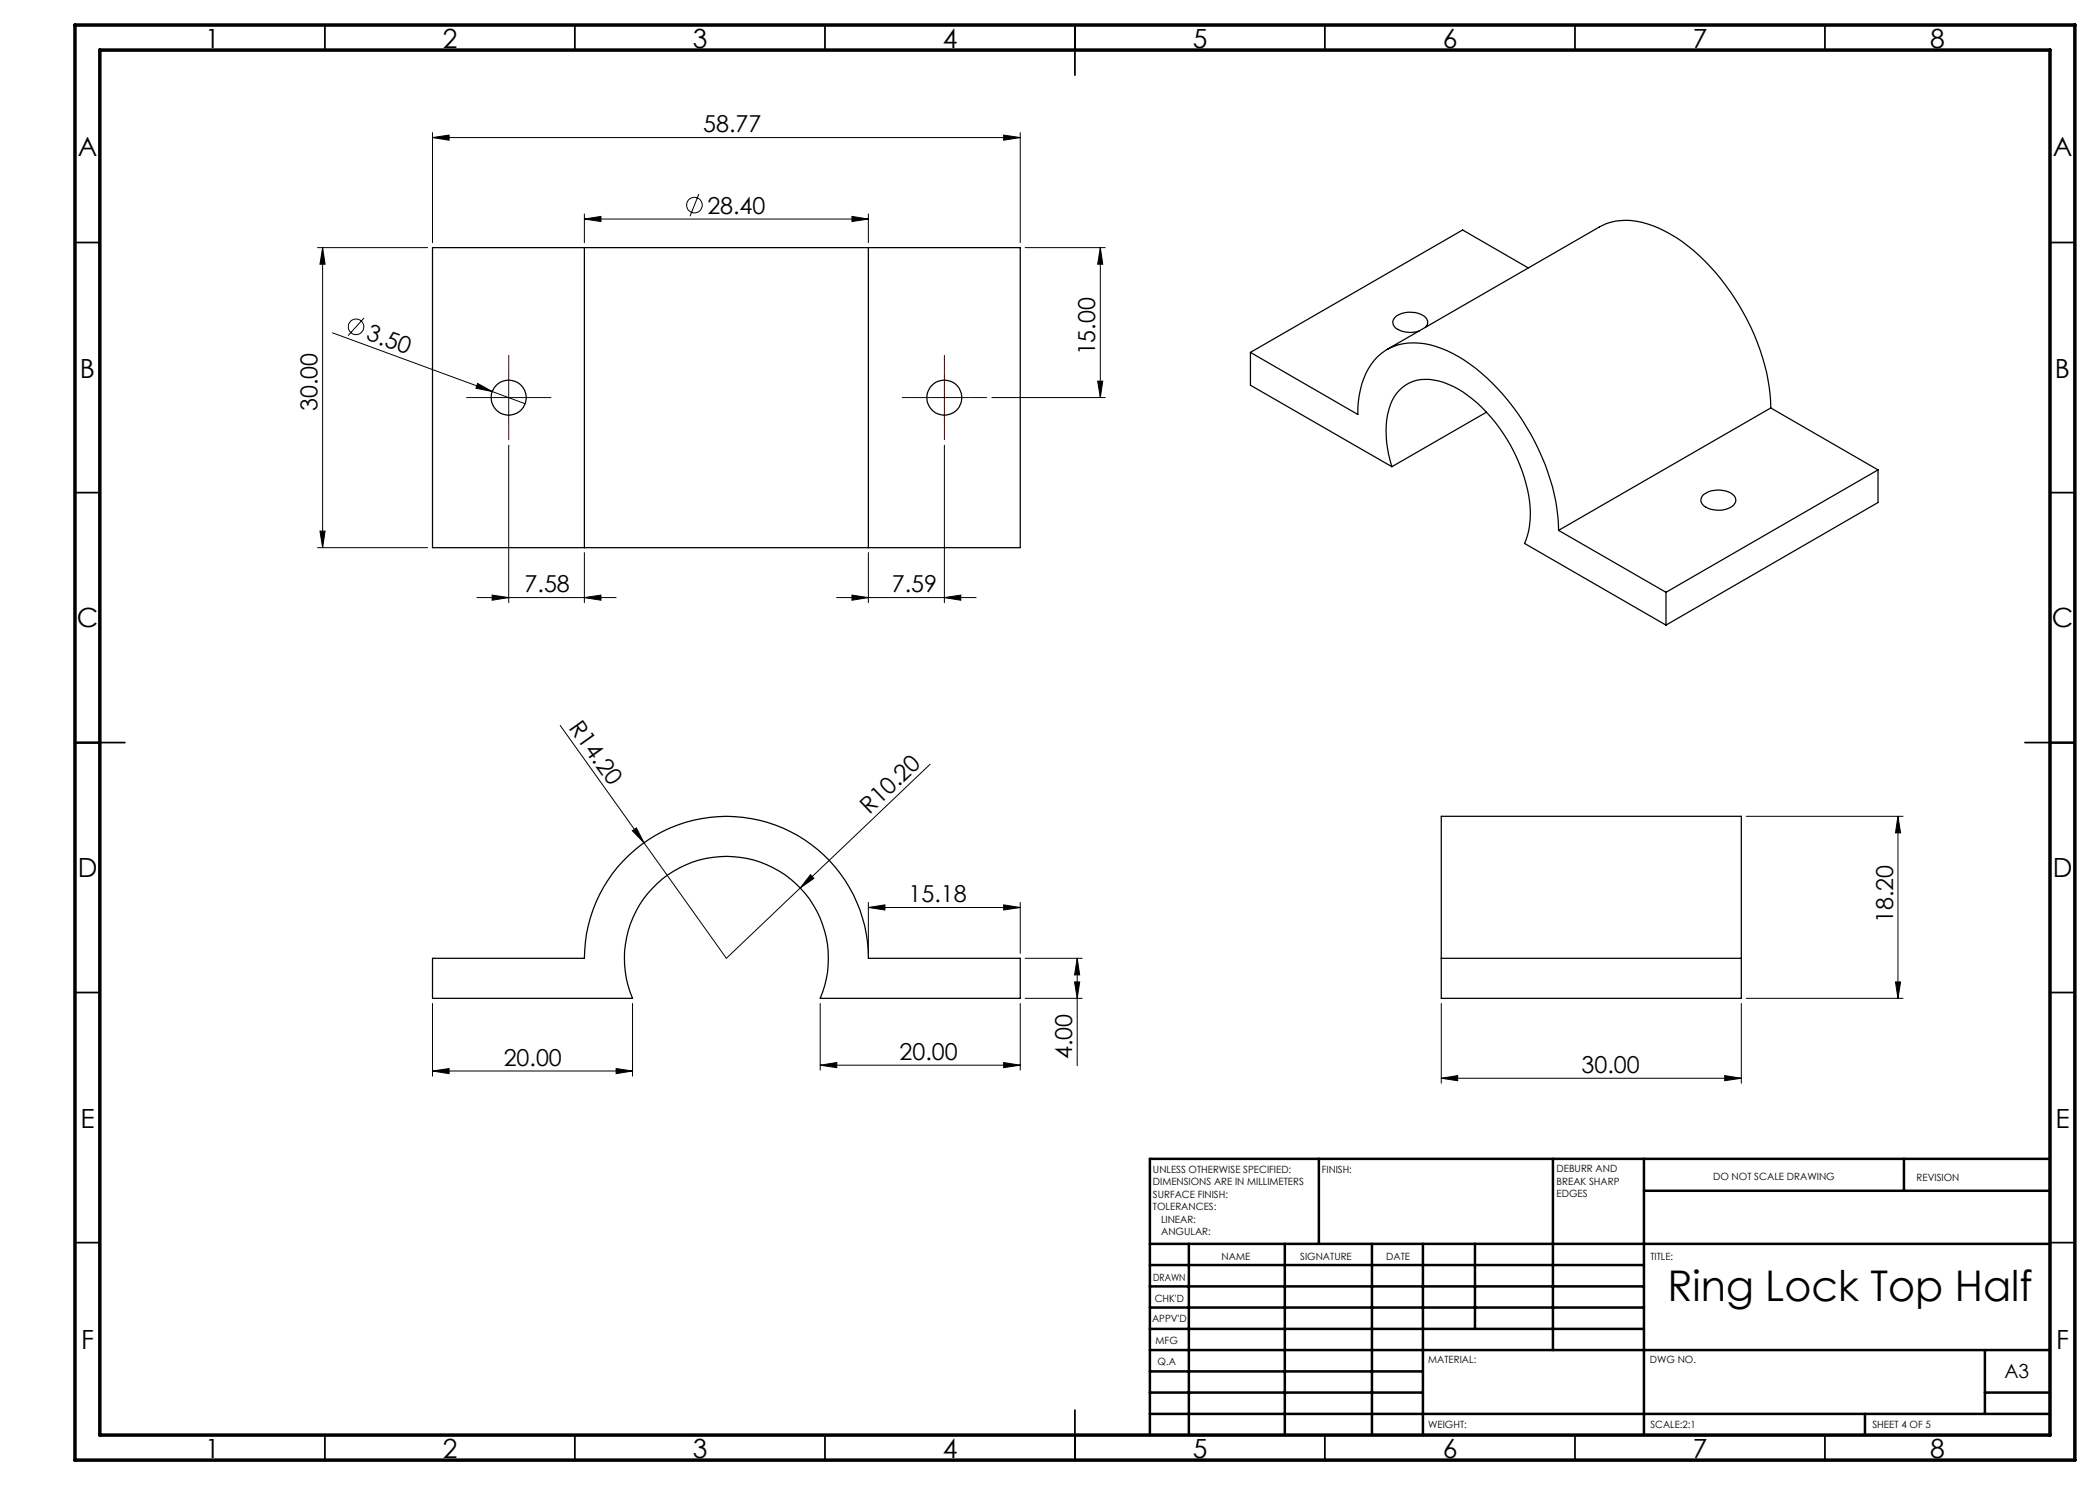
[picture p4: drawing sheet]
<svg xmlns="http://www.w3.org/2000/svg" width="420mm" height="297mm" viewBox="0 0 420 297" stroke-linecap="round" stroke-linejoin="round" font-family="sans-serif">
<g fill="none" stroke="#000" stroke-width=".25">
<path d="M116.9 49.5h56.8M116.9 49.5h-30.4v60h30.4M116.9 49.5v60M173.7 49.5h30.3v60h-30.3M173.7 49.5v60M305.6 53.6l-13.1-7.6-42.4 24.5M250.1 70.5l21.5 12.4a15.8 15.8 0 0 1 3.9-11.6 11.3 11.3 0 0 1 11.5-2.1 31.9 31.9 0 0 1 14.7 11 45.2 45.2 0 0 1 10 24.5v1.4M250.1 70.5v6.5l28.3 16.3M277.4 69.9l42.5-24.5a12.3 12.3 0 0 1 10.7-.2 34.9 34.9 0 0 1 15.4 13.1 43 43 0 0 1 8.2 23.3M285.1 65.5a1.43 1.43 0 0 0-.6-2.5 5.2 5.2 0 0 0-5.5 .4 1.47 1.47 0 0 0 .6 2.5 5.7 5.7 0 0 0 4.2 .3M278.4 93.3a18.8 18.8 0 0 1 0-13.2 7.6 7.6 0 0 1 9.4-3.9 23.6 23.6 0 0 1 12.1 9.5 31.3 31.3 0 0 1 6.2 17l-.1 1.2a13 13 0 0 1-1.1 4.8l28.3 16.3M297.3 82.4l-18.9 10.9"/>
<path d="M340.6 99a5 5 0 0 1 6.2 .1 1.53 1.53 0 0 1-.9 2.5 5.2 5.2 0 0 1-5.4-.7 1.37 1.37 0 0 1 .1-1.9zM354.2 81.6l-42.5 24.5M354.2 81.6l21.4 12.4M375.6 94l-42.4 24.5M375.6 94v6.5l-42.4 24.5M116.9 109.5h56.8M311.7 106.1l21.5 12.4M333.2 118.5v6.5M86.5 191.7h30.4a28.4 28.4 0 0 1 28.4-28.4 28.4 28.4 0 0 1 28.4 28.4h30.3v8h-40a20.4 20.4 0 0 0-18.7-28.4 20.4 20.4 0 0 0-18.8 28.4h-40zM288.3 191.7v-28.4h60v28.4M288.3 191.7h60M288.3 191.7v8h60v-8"/>
<circle cx="101.7" cy="79.5" r="3.5"/>
<circle cx="188.9" cy="79.5" r="3.5"/>
</g>
<g fill="none" stroke="#000" stroke-width=".2">
<path d="M86.5 27.5l3.3-.5v1zM86.5 26.5v22M86.5 27.5h117.5M139.8 38.8l-1.8 4.4M200.7 27l3.3 .5-3.3 .5zM204 26.5v22M63.5 49.5h22M64.5 49.5l.5 3.3h-1zM64.5 49.5v60M116.9 43.8l3.3-.5v1zM116.9 42.8v5.7M116.9 43.8h56.8"/>
<path d="M170.4 43.3l3.3 .5-3.3 .5zM173.7 42.8v5.7M205 49.5h16.1M220.1 49.5v30M220.1 49.5l.5 3.3h-1.1zM66.5 66.6l32 11.7M72.8 63.6l-3.2 3.5M95.5 76.7l3 1.6-3.3-.7zM98.5 78.3l6.5 2.4M198.4 79.5h22.7M219.5 76.2h1.1l-.5 3.3zM101.7 89v31.5"/>
<path d="M188.9 89v31.5M63.5 109.5h22M64 106.2h1l-.5 3.3zM95.4 119.5h27.8M98.4 119l3.3 .5-3.3 .5zM116.9 119.5l3.3-.5v1zM116.9 110.5v10M167.3 119.5h27.9M170.4 119l3.3 .5-3.3 .5zM173.7 110.5v10M188.9 119.5l3.3-.5v1zM112 145.1l33.3 46.6 14.8-14.1"/>
<path d="M186 152.9l-25.9 24.7M126.5 166.2l.8-.6 1.5 3zM162.1 174.9l.7 .8-2.7 1.9zM349.2 163.3h31.4M379.6 163.3l.5 3.3h-1zM379.6 163.3v36.4M173.7 181.5l3.3-.5v1zM173.7 180.5v10.2M173.7 181.5h30.3M200.7 181l3.3 .5-3.3 .5zM204 180.5v10.2M205 199.7h11.4"/>
<path d="M205 191.7h11.4M214.9 196.4h1l-.5 3.3zM215.4 191.7l.5 3.3h-1zM215.4 191.7v21.4M349.2 199.7h31.4M379.1 196.4h1l-.5 3.3zM86.5 214.2l3.3-.5v1zM86.5 200.7v14.5M86.5 214.2h40M123.2 213.7l3.3 .5-3.3 .5zM126.5 200.7v14.5M164 213l3.4-.5v1z"/>
<path d="M164 200.7v13.3M164 213h40M200.7 212.5l3.3 .5-3.3 .5zM204 200.7v13.3M288.3 215.6l3.2-.5v1zM288.3 200.7v15.9M288.3 215.6h60M344.9 215.1l3.4 .5-3.4 .5zM348.3 200.7v15.9"/>
<circle cx="138.9" cy="41" r="1.55"/>
<circle cx="71.2" cy="65.4" r="1.56"/>
</g>
<path d="M96.7 79.5h-3.5M101.7 74.5v-3.5M106.7 79.5h3.5M183.9 79.5h-3.5M188.9 74.5v-3.5M193.9 79.5h3.5M101.7 84.5v3.5M188.9 84.5v3.5" fill="none" stroke="#300000" stroke-width=".2" stroke-dasharray="15.2 1.3 1.3 1.3" stroke-linecap="butt"/>
<path d="M96.7 79.5h10M101.7 74.5v10M183.9 79.5h10M188.9 74.5v10" fill="none" stroke="#300000" stroke-width=".2"/>
<g fill="none" stroke="#000" stroke-width=".35">
<path d="M65 5v5M115 5v5M165 5v5M215 5v10M265 5v5M315 5v5M365 5v5M15 48.5h5M410 48.5h5M15 98.5h5M410 98.5h5M15 148.5h10"/>
<path d="M405 148.5h10M15 198.5h5M410 198.5h5M15 248.5h5M410 248.5h5M65 287v5M115 287v5M165 287v5M215 282v10M265 287v5M315 287v5M365 287v5"/>
</g>
<g fill="none" stroke="#000" stroke-width=".5">
<path d="M263.8 231.8v17M310.6 231.8v38.2M328.8 231.8v55.2M328.8 238.2h81.2M380.8 231.8v6.4M410 231.8h-180v55.2M230 248.8h180M230 257.3h98.8M230 253h98.8M237.8 248.8v38.2M257 248.8v38.2M274.4 248.8v38.2"/>
<path d="M284.6 248.8v38.2M295 248.8v17M230 265.8h98.8M230 261.5h98.8M230 278.5h54.6M230 274.3h54.6M230 270h180M397 278.5h13M397 270v12.8M230 282.8h180M373 282.8v4.2"/>
</g>
<path d="M15 5h400v287h-400zM20 10h390v277h-390z" fill="none" stroke="#000" stroke-width=".7"/>
<g fill="#000">
<path d="M95.5 76.7l3 1.6-3.3-.7zM126.5 166.2l.8-.6 1.5 3zM162.1 174.9l.7 .8-2.7 1.9z"/>
<path d="M173.7 181.5l3.3-.5v1zM200.7 181l3.3 .5-3.3 .5zM288.3 215.6l3.2-.5v1zM344.9 215.1l3.4 .5-3.4 .5zM86.5 27.5l3.3-.5v1zM200.7 27l3.3 .5-3.3 .5zM116.9 43.8l3.3-.5v1zM170.4 43.3l3.3 .5-3.3 .5zM170.4 119l3.3 .5-3.3 .5zM188.9 119.5l3.3-.5v1zM98.4 119l3.3 .5-3.3 .5zM116.9 119.5l3.3-.5v1z"/>
<path d="M215.4 191.7l.5 3.3h-1zM214.9 196.4h1l-.5 3.3zM220.1 49.5l.5 3.3h-1.1zM219.5 76.2h1.1l-.5 3.3z"/>
<path d="M379.1 196.4h1l-.5 3.3zM379.6 163.3l.5 3.3h-1zM64 106.2h1l-.5 3.3zM64.5 49.5l.5 3.3h-1z"/>
<path d="M86.5 214.2l3.3-.5v1zM123.2 213.7l3.3 .5-3.3 .5z"/>
<path d="M200.7 212.5l3.3 .5-3.3 .5zM164 213l3.4-.5v1z"/>
</g>
<text font-size="8.5" x="333.5" y="260.3">Ring Lock Top Half</text>
<g font-size="5.3">
<text x="41" y="9.5">1</text>
<text x="88.5" y="9.5">2</text>
<text x="138.5" y="9.5">3</text>
<text x="188.5" y="9.5">4</text>
<text x="238.5" y="9.5">5</text>
<text x="288.5" y="9.5">6</text>
<text x="338.5" y="9.5">7</text>
<text x="386" y="9.5">8</text>
<text x="15.6" y="31.3">A</text>
<text x="410.6" y="31.3">A</text>
<text x="16" y="75.5">B</text>
<text x="411" y="75.5">B</text>
<text x="15.4" y="125.5">C</text>
<text x="410.4" y="125.5">C</text>
<text x="15.5" y="175.5">D</text>
<text x="410.5" y="175.5">D</text>
<text x="16.1" y="225.5">E</text>
<text x="411.1" y="225.5">E</text>
<text x="16.2" y="269.8">F</text>
<text x="411.2" y="269.8">F</text>
<text x="41" y="291.5">1</text>
<text x="88.5" y="291.5">2</text>
<text x="138.5" y="291.5">3</text>
<text x="188.5" y="291.5">4</text>
<text x="238.5" y="291.5">5</text>
<text x="288.5" y="291.5">6</text>
<text x="338.5" y="291.5">7</text>
<text x="386" y="291.5">8</text>
</g>
<g font-size="4.7">
<text x="140.6" y="26.5">58.77</text>
<text x="141.5" y="42.7">28.40</text>
<text x="73" y="67.8" transform="rotate(20 73 67.8)">3.50</text>
<text x="219.1" y="71.1" transform="rotate(-90 219.1 71.1)">15.00</text>
<text x="63.5" y="82.2" transform="rotate(-90 63.5 82.2)">30.00</text>
<text x="104.9" y="118.5">7.58</text>
<text x="178.4" y="118.5">7.59</text>
<text x="113.6" y="145.6" transform="rotate(54 113.6 145.6)">R14.20</text>
<text x="173.9" y="163" transform="rotate(-44 173.9 163)">R10.20</text>
<text x="181.7" y="180.5">15.18</text>
<text x="378.6" y="184.6" transform="rotate(-90 378.6 184.6)">18.20</text>
<text x="100.7" y="213.2">20.00</text>
<text x="179.9" y="212">20.00</text>
<text x="214.4" y="211.8" transform="rotate(-90 214.4 211.8)">4.00</text>
<text x="316.3" y="214.6">30.00</text>
</g>
<text font-size="3.9" x="400.9" y="275.5">A3</text>
<g font-size="2">
<text x="230.6" y="234.6">UNLESS OTHERWISE SPECIFIED:</text>
<text x="230.6" y="237.1">DIMENSIONS ARE IN MILLIMETERS</text>
<text x="230.6" y="239.6">SURFACE FINISH:</text>
<text x="264.4" y="234.6">FINISH:</text>
<text x="311.3" y="234.5">DEBURR AND</text>
<text x="311.3" y="237">BREAK SHARP</text>
<text x="311.3" y="239.5">EDGES</text>
<text x="342.6" y="236">DO NOT SCALE DRAWING</text>
<text x="383.3" y="236.2">REVISION</text>
<text x="230.6" y="242.1">TOLERANCES:</text>
<text x="232.2" y="244.6">LINEAR:</text>
<text x="232.2" y="247.1">ANGULAR:</text>
<text x="244.3" y="252">NAME</text>
<text x="260" y="251.9">SIGNATURE</text>
<text x="277.2" y="251.9">DATE</text>
<text x="330.1" y="251.9">TITLE:</text>
<text x="230.6" y="256.1">DRAWN</text>
<text x="230.9" y="260.3">CHK'D</text>
<text x="230.4" y="264.4">APPV'D</text>
<text x="231.1" y="268.8">MFG</text>
<text x="231.5" y="273">Q.A</text>
<text x="285.6" y="272.5">MATERIAL:</text>
<text x="330" y="272.5">DWG NO.</text>
<text x="285.6" y="285.5">WEIGHT:</text>
<text x="330.1" y="285.6">SCALE:2:1</text>
<text x="374.5" y="285.6">SHEET 4 OF 5</text>
</g>
</svg>
